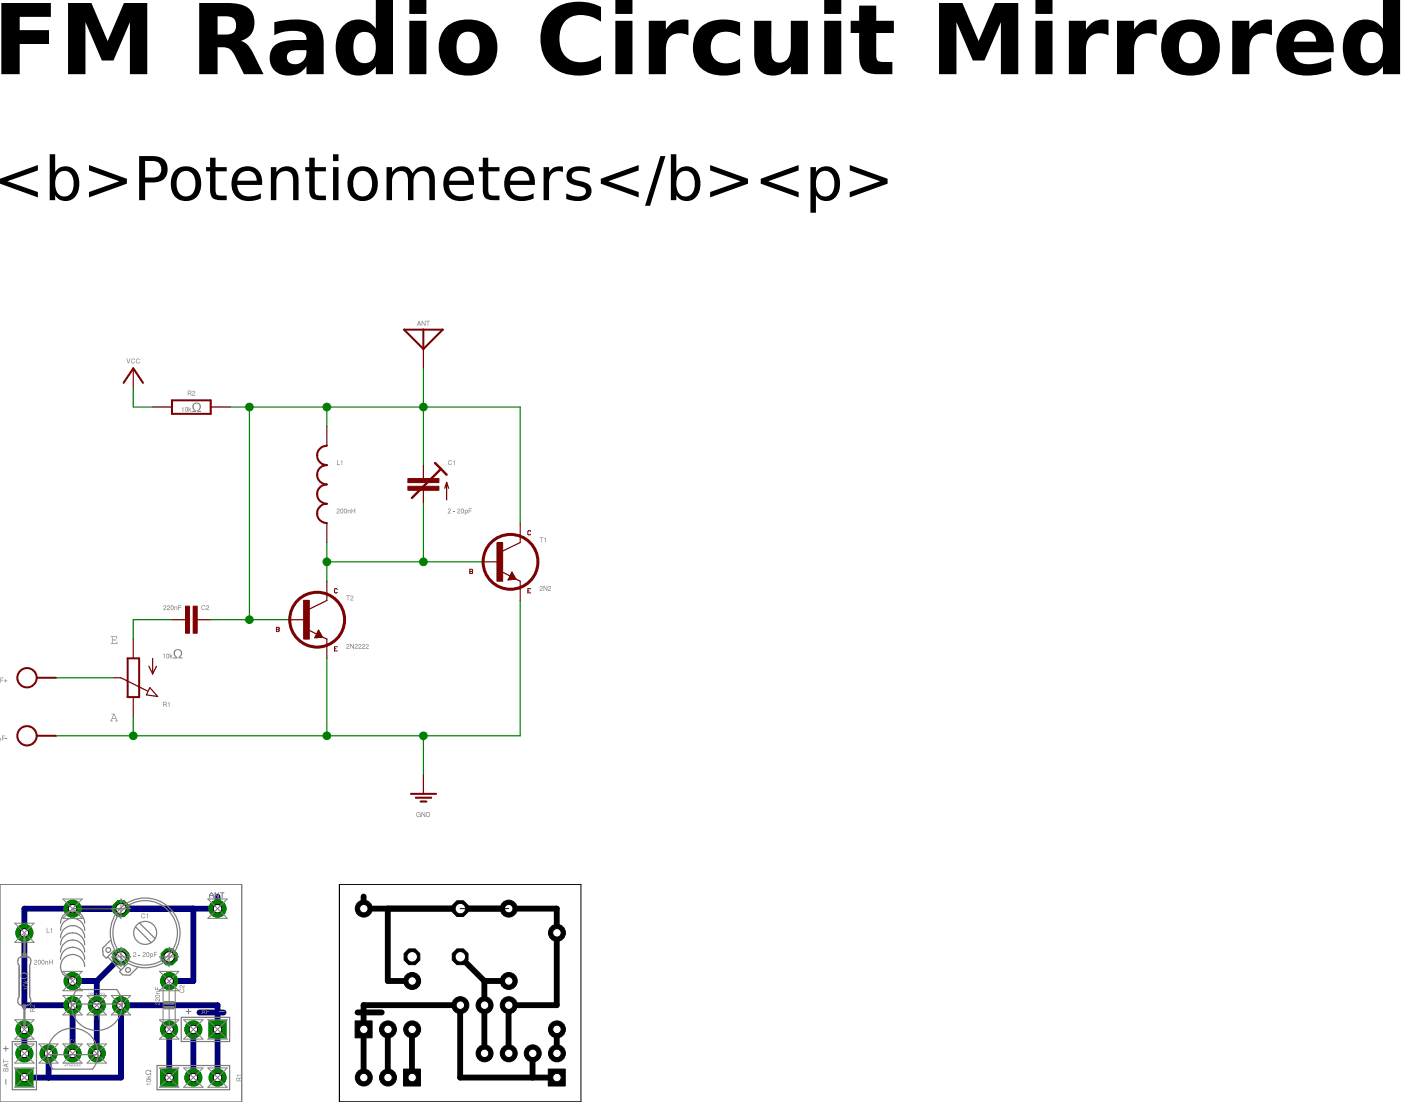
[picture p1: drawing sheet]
<?xml version="1.0" encoding="utf-8"?>
<!DOCTYPE eagle SYSTEM "eagle.dtd">
<eagle version="7.2.0">
<drawing>
<settings>
<setting alwaysvectorfont="no"/>
<setting verticaltext="up"/>
</settings>
<grid distance="0.05" unitdist="inch" unit="inch" style="lines" multiple="2" display="yes" altdistance="4" altunitdist="inch" altunit="inch"/>
<schematic xreflabel="%F%N/%S" xrefpart="/%S.%C%R">
<libraries>
<library name="t">
<symbols>
<symbol name="NPN">
<wire x1="2.54" y1="2.54" x2="0.0635" y2="1.30175" width="0.1524" layer="94"/>
<wire x1="1.4605" y1="-1.36525" x2="1.9685" y2="-2.25425" width="0.1524" layer="94"/>
<wire x1="1.9685" y1="-2.25425" x2="0.9525" y2="-2.38125" width="0.1524" layer="94"/>
<wire x1="0.9525" y1="-2.38125" x2="1.4605" y2="-1.36525" width="0.1524" layer="94"/>
<wire x1="2.54" y1="-2.54" x2="1.9685" y2="-2.25425" width="0.1524" layer="94"/>
<wire x1="1.9685" y1="-2.25425" x2="0.308" y2="-1.424" width="0.1524" layer="94"/>
<wire x1="1.2065" y1="-2.25425" x2="1.778" y2="-2.19075" width="0.3048" layer="94"/>
<wire x1="1.778" y1="-2.19075" x2="1.4605" y2="-1.61925" width="0.3048" layer="94"/>
<wire x1="1.4605" y1="-1.61925" x2="1.2065" y2="-2.12725" width="0.254" layer="94"/>
<wire x1="1.2065" y1="-2.12725" x2="1.5875" y2="-2.12725" width="0.254" layer="94"/>
<wire x1="1.5875" y1="-2.12725" x2="1.4605" y2="-1.87325" width="0.254" layer="94"/>
<text x="5.08" y="2.54" size="1.27" layer="95" ratio="10">&gt;NAME</text>
<text x="5.08" y="-2.54" size="1.27" layer="96" ratio="10" align="top-left">&gt;VALUE</text>
<rectangle x1="-0.508" y1="-2.54" x2="0.254" y2="2.54" layer="94"/>
<pin name="B" x="-2.54" y="0" visible="off" length="short" direction="pas" swaplevel="1"/>
<pin name="E" x="2.54" y="-5.08" visible="off" length="short" direction="pas" swaplevel="3" rot="R90"/>
<pin name="C" x="2.54" y="5.08" visible="off" length="short" direction="pas" swaplevel="2" rot="R270"/>
<circle x="1.27" y="0" radius="3.5921" width="0.381" layer="94"/>
<text x="3.81" y="-3.81" size="0.6096" layer="94" font="vector" align="center">E</text>
<text x="3.81" y="3.81" size="0.6096" layer="94" font="vector" align="center">C</text>
<text x="-3.81" y="-1.27" size="0.6096" layer="94" font="vector" align="center">B</text>
</symbol>
</symbols>
<devicesets>
<deviceset name="2N2222">
<gates>
<gate name="G$1" symbol="NPN" x="-2.54" y="0"/>
</gates>
<devices>
<device name="" package="TO92-EBC">
<connects>
<connect gate="G$1" pin="B" pad="B"/>
<connect gate="G$1" pin="C" pad="C"/>
<connect gate="G$1" pin="E" pad="E"/>
</connects>
<technologies>
<technology name=""/>
</technologies>
</device>
</devices>
</deviceset>
</devicesets>
</library>
<library name="cap-trim">
<symbols>
<symbol name="CAP-TRIM">
<wire x1="0" y1="-2.54" x2="0" y2="-0.762" width="0.1524" layer="94"/>
<wire x1="0" y1="2.54" x2="0" y2="0.762" width="0.1524" layer="94"/>
<wire x1="1.524" y1="-1.778" x2="-2.286" y2="2.032" width="0.3048" layer="94"/>
<wire x1="-3.048" y1="1.27" x2="-2.286" y2="2.032" width="0.3048" layer="94"/>
<wire x1="-2.286" y1="2.032" x2="-1.524" y2="2.794" width="0.3048" layer="94"/>
<wire x1="-3.048" y1="-2.032" x2="-3.048" y2="0.254" width="0.1524" layer="94"/>
<wire x1="-3.048" y1="0.254" x2="-3.302" y2="-0.508" width="0.1524" layer="94"/>
<wire x1="-3.048" y1="0.254" x2="-2.794" y2="-0.508" width="0.1524" layer="94"/>
<text x="-3.175" y="2.54" size="1.27" layer="95" align="bottom-right">&gt;NAME</text>
<text x="-3.175" y="-2.54" size="1.27" layer="96" align="top-right">&gt;VALUE</text>
<rectangle x1="-2.032" y1="-0.762" x2="2.032" y2="-0.254" layer="94"/>
<rectangle x1="-2.032" y1="0.254" x2="2.032" y2="0.762" layer="94"/>
<pin name="E" x="0" y="2.54" visible="off" length="point" direction="pas" swaplevel="1" rot="R90"/>
<pin name="A" x="0" y="-2.54" visible="off" length="point" direction="pas" swaplevel="1" rot="R270"/>
</symbol>
</symbols>
<devicesets>
<deviceset name="C-TR-PH20127" prefix="C" uservalue="yes">
<gates>
<gate name="1" symbol="CAP-TRIM" x="0" y="0"/>
</gates>
<devices>
<device name="S" package="TRIM808">
<connects>
<connect gate="1" pin="A" pad="2"/>
<connect gate="1" pin="E" pad="1 3"/>
</connects>
<technologies>
<technology name=""/>
</technologies>
</device>
<device name="-45" package="TRIM808-45">
<connects>
<connect gate="1" pin="A" pad="2"/>
<connect gate="1" pin="E" pad="1 3"/>
</connects>
<technologies>
<technology name=""/>
</technologies>
</device>
<device name="-45-2P12" package="TRIM808-45">
<connects>
<connect gate="1" pin="A" pad="2"/>
<connect gate="1" pin="E" pad="1"/>
</connects>
<technologies>
<technology name=""/>
</technologies>
</device>
<device name="-45-2P21" package="TRIM808-45">
<connects>
<connect gate="1" pin="A" pad="1"/>
<connect gate="1" pin="E" pad="2"/>
</connects>
<technologies>
<technology name=""/>
</technologies>
</device>
<device name="-45-2P23" package="TRIM808-45">
<connects>
<connect gate="1" pin="A" pad="3"/>
<connect gate="1" pin="E" pad="2"/>
</connects>
<technologies>
<technology name=""/>
</technologies>
</device>
<device name="-45-2P32" package="TRIM808-45">
<connects>
<connect gate="1" pin="A" pad="3"/>
<connect gate="1" pin="E" pad="2"/>
</connects>
<technologies>
<technology name=""/>
</technologies>
</device>
<device name="GFX" package="TRIM808-GFX">
<connects>
<connect gate="1" pin="A" pad="1 3"/>
<connect gate="1" pin="E" pad="2"/>
</connects>
<technologies>
<technology name=""/>
</technologies>
</device>
<device name="GFX45" package="TRIM808-GFX45">
<connects>
<connect gate="1" pin="A" pad="1 3"/>
<connect gate="1" pin="E" pad="2"/>
</connects>
<technologies>
<technology name=""/>
</technologies>
</device>
<device name="" package="TRIM-2222-808">
<connects>
<connect gate="1" pin="A" pad="1 3"/>
<connect gate="1" pin="E" pad="2" route="any"/>
</connects>
<technologies>
<technology name=""/>
</technologies>
</device>
<device name="2222-808-2PIN" package="TRIM-2222-808">
<connects>
<connect gate="1" pin="A" pad="2"/>
<connect gate="1" pin="E" pad="1"/>
</connects>
<technologies>
<technology name=""/>
</technologies>
</device>
<device name="2222-808-2PINB" package="TRIM-2222-808">
<connects>
<connect gate="1" pin="A" pad="2"/>
<connect gate="1" pin="E" pad="3"/>
</connects>
<technologies>
<technology name=""/>
</technologies>
</device>
<device name="2222-808-45" package="TRIM-2222-808-45">
<connects>
<connect gate="1" pin="A" pad="2"/>
<connect gate="1" pin="E" pad="1 3"/>
</connects>
<technologies>
<technology name=""/>
</technologies>
</device>
<device name="2222-808-45-2PIN" package="TRIM-2222-808-45">
<connects>
<connect gate="1" pin="A" pad="2"/>
<connect gate="1" pin="E" pad="1"/>
</connects>
<technologies>
<technology name=""/>
</technologies>
</device>
<device name="2222-808-45-2PINB" package="TRIM-2222-808-45">
<connects>
<connect gate="1" pin="A" pad="2"/>
<connect gate="1" pin="E" pad="1"/>
</connects>
<technologies>
<technology name=""/>
</technologies>
</device>
<device name="-TZ03" package="CTRIMTZ03">
<connects>
<connect gate="1" pin="A" pad="1"/>
<connect gate="1" pin="E" pad="2"/>
</connects>
<technologies>
<technology name=""/>
</technologies>
</device>
</devices>
</deviceset>
</devicesets>
</library>
<library name="l">
<symbols>
<symbol name="L">
<wire x1="0" y1="5.08" x2="1.27" y2="3.81" width="0.254" layer="94" curve="-90"/>
<wire x1="0" y1="2.54" x2="1.27" y2="3.81" width="0.254" layer="94" curve="90"/>
<wire x1="0" y1="2.54" x2="1.27" y2="1.27" width="0.254" layer="94" curve="-90"/>
<wire x1="0" y1="0" x2="1.27" y2="1.27" width="0.254" layer="94" curve="90"/>
<wire x1="0" y1="0" x2="1.27" y2="-1.27" width="0.254" layer="94" curve="-90"/>
<wire x1="0" y1="-2.54" x2="1.27" y2="-1.27" width="0.254" layer="94" curve="90"/>
<wire x1="0" y1="-2.54" x2="1.27" y2="-3.81" width="0.254" layer="94" curve="-90"/>
<wire x1="0" y1="-5.08" x2="1.27" y2="-3.81" width="0.254" layer="94" curve="90"/>
<text x="-1.27" y="2.54" size="1.27" layer="95" align="bottom-right">&gt;NAME</text>
<text x="-1.27" y="-2.54" size="1.27" layer="96" align="top-right">&gt;VALUE</text>
<pin name="2" x="0" y="-7.62" visible="off" length="short" direction="pas" swaplevel="1" rot="R90"/>
<pin name="1" x="0" y="7.62" visible="off" length="short" direction="pas" swaplevel="1" rot="R270"/>
</symbol>
</symbols>
<devicesets>
<deviceset name="L" prefix="L" uservalue="yes">
<gates>
<gate name="1" symbol="L" x="0" y="0"/>
</gates>
<devices>
<device name="02/5" package="L-02/5V">
<connects>
<connect gate="1" pin="1" pad="1"/>
<connect gate="1" pin="2" pad="2"/>
</connects>
<technologies>
<technology name=""/>
</technologies>
</device>
<device name="02/10" package="L-03/10V">
<connects>
<connect gate="1" pin="1" pad="1"/>
<connect gate="1" pin="2" pad="2"/>
</connects>
<technologies>
<technology name=""/>
</technologies>
</device>
<device name="02/7" package="L-02/7V">
<connects>
<connect gate="1" pin="1" pad="1"/>
<connect gate="1" pin="2" pad="2"/>
</connects>
<technologies>
<technology name=""/>
</technologies>
</device>
<device name="04/7" package="L-04/8V">
<connects>
<connect gate="1" pin="1" pad="2"/>
<connect gate="1" pin="2" pad="1"/>
</connects>
<technologies>
<technology name=""/>
</technologies>
</device>
<device name="04/7-M" package="L-04/10-M">
<connects>
<connect gate="1" pin="1" pad="1"/>
<connect gate="1" pin="2" pad="2"/>
</connects>
<technologies>
<technology name=""/>
</technologies>
</device>
<device name="-09R" package="L-8R">
<connects>
<connect gate="1" pin="1" pad="P$1"/>
<connect gate="1" pin="2" pad="P$2"/>
</connects>
<technologies>
<technology name=""/>
</technologies>
</device>
<device name="03/10" package="L-03/10">
<connects>
<connect gate="1" pin="1" pad="1"/>
<connect gate="1" pin="2" pad="2"/>
</connects>
<technologies>
<technology name=""/>
</technologies>
</device>
<device name="-BODY" package="L-BODY">
<connects>
<connect gate="1" pin="1" pad="2"/>
<connect gate="1" pin="2" pad="3"/>
</connects>
<technologies>
<technology name=""/>
</technologies>
</device>
<device name="L-04-5/5V-X" package="L-04-2/5V-X">
<connects>
<connect gate="1" pin="1" pad="1"/>
<connect gate="1" pin="2" pad="2"/>
</connects>
<technologies>
<technology name=""/>
</technologies>
</device>
<device name="L-04-5/6V" package="L-04-2/5V">
<connects>
<connect gate="1" pin="1" pad="1"/>
<connect gate="1" pin="2" pad="2"/>
</connects>
<technologies>
<technology name=""/>
</technologies>
</device>
<device name="L-04-5/5" package="L-04-2/5">
<connects>
<connect gate="1" pin="1" pad="1"/>
<connect gate="1" pin="2" pad="2"/>
</connects>
<technologies>
<technology name=""/>
</technologies>
</device>
<device name="L-04/7" package="L-04/7">
<connects>
<connect gate="1" pin="1" pad="1"/>
<connect gate="1" pin="2" pad="2"/>
</connects>
<technologies>
<technology name=""/>
</technologies>
</device>
<device name="04/7-V" package="L-04/7-V">
<connects>
<connect gate="1" pin="1" pad="1"/>
<connect gate="1" pin="2" pad="2"/>
</connects>
<technologies>
<technology name=""/>
</technologies>
</device>
<device name="03/10-C" package="L-03/10-C">
<connects>
<connect gate="1" pin="1" pad="1"/>
<connect gate="1" pin="2" pad="2"/>
</connects>
<technologies>
<technology name=""/>
</technologies>
</device>
<device name="03/10-X" package="L-03/10-X">
<connects>
<connect gate="1" pin="1" pad="1"/>
<connect gate="1" pin="2" pad="2"/>
</connects>
<technologies>
<technology name=""/>
</technologies>
</device>
</devices>
</deviceset>
</devicesets>
</library>
<library name="c">
<symbols>
<symbol name="C-H">
<text x="-1.27" y="1.27" size="1.27" layer="95" align="bottom-right">&gt;NAME</text>
<text x="1.27" y="1.27" size="1.27" layer="96">&gt;VALUE</text>
<pin name="1" x="-2.54" y="0" visible="off" length="point" direction="pas" swaplevel="1"/>
<pin name="2" x="2.54" y="0" visible="off" length="point" direction="pas" swaplevel="1" rot="R180"/>
<wire x1="2.54" y1="0" x2="0.762" y2="0" width="0.1524" layer="94"/>
<wire x1="-2.54" y1="0" x2="-0.762" y2="0" width="0.1524" layer="94"/>
<rectangle x1="-1.27" y1="-0.254" x2="2.286" y2="0.254" layer="94" rot="R90"/>
<rectangle x1="-2.286" y1="-0.254" x2="1.27" y2="0.254" layer="94" rot="R90"/>
</symbol>
</symbols>
<devicesets>
<deviceset name="C-H" prefix="C" uservalue="yes">
<gates>
<gate name="1" symbol="C-H" x="0" y="0"/>
</gates>
<devices>
<device name="025-015X024" package="C025-015X024">
<connects>
<connect gate="1" pin="1" pad="1"/>
<connect gate="1" pin="2" pad="2"/>
</connects>
<technologies>
<technology name=""/>
</technologies>
</device>
<device name="050-020X044" package="C050-020X044">
<connects>
<connect gate="1" pin="1" pad="1"/>
<connect gate="1" pin="2" pad="2"/>
</connects>
<technologies>
<technology name=""/>
</technologies>
</device>
<device name="075-020X044" package="C075-020X044">
<connects>
<connect gate="1" pin="1" pad="1"/>
<connect gate="1" pin="2" pad="2"/>
</connects>
<technologies>
<technology name=""/>
</technologies>
</device>
<device name="075-020X044/V" package="C075-020X044/V">
<connects>
<connect gate="1" pin="1" pad="1"/>
<connect gate="1" pin="2" pad="2"/>
</connects>
<technologies>
<technology name=""/>
</technologies>
</device>
<device name="050-020X044/V" package="C050-020X044/V">
<connects>
<connect gate="1" pin="1" pad="1"/>
<connect gate="1" pin="2" pad="2"/>
</connects>
<technologies>
<technology name=""/>
</technologies>
</device>
<device name="050-024X044" package="C050-024X044">
<connects>
<connect gate="1" pin="1" pad="1"/>
<connect gate="1" pin="2" pad="2"/>
</connects>
<technologies>
<technology name=""/>
</technologies>
</device>
<device name="050-024X044/V" package="C050-024X044/V">
<connects>
<connect gate="1" pin="1" pad="1"/>
<connect gate="1" pin="2" pad="2"/>
</connects>
<technologies>
<technology name=""/>
</technologies>
</device>
<device name="050-020X036" package="C050-020X036">
<connects>
<connect gate="1" pin="1" pad="1"/>
<connect gate="1" pin="2" pad="2"/>
</connects>
<technologies>
<technology name=""/>
</technologies>
</device>
<device name="050-020X036/V" package="C050-020X036/V">
<connects>
<connect gate="1" pin="1" pad="1"/>
<connect gate="1" pin="2" pad="2"/>
</connects>
<technologies>
<technology name=""/>
</technologies>
</device>
</devices>
</deviceset>
</devicesets>
</library>
<library name="r">
<symbols>
<symbol name="POT">
<wire x1="-0.762" y1="2.54" x2="-0.762" y2="-2.54" width="0.254" layer="94"/>
<wire x1="0.762" y1="-2.54" x2="0.762" y2="2.54" width="0.254" layer="94"/>
<wire x1="2.54" y1="0" x2="1.651" y2="0" width="0.1524" layer="94"/>
<wire x1="0.762" y1="2.54" x2="-0.762" y2="2.54" width="0.254" layer="94"/>
<wire x1="-0.762" y1="-2.54" x2="0.762" y2="-2.54" width="0.254" layer="94"/>
<wire x1="-2.54" y1="-2.54" x2="-2.54" y2="-0.508" width="0.1524" layer="94"/>
<wire x1="-2.54" y1="-0.508" x2="-3.048" y2="-1.524" width="0.1524" layer="94"/>
<wire x1="-2.54" y1="-0.508" x2="-2.032" y2="-1.524" width="0.1524" layer="94"/>
<text x="-3.81" y="2.54" size="1.27" layer="95" align="bottom-right">&gt;NAME</text>
<text x="-3.81" y="-2.54" size="1.27" layer="96" align="top-right">&gt;VALUE</text>
<pin name="A" x="0" y="-5.08" visible="off" length="short" direction="pas" rot="R90"/>
<pin name="E" x="0" y="5.08" visible="off" length="short" direction="pas" rot="R270"/>
<pin name="S" x="2.54" y="0" visible="off" length="point" direction="pas" rot="R180"/>
<wire x1="1.651" y1="0" x2="-1.8796" y2="1.7526" width="0.1524" layer="94"/>
<wire x1="-2.1597" y1="1.2939" x2="-3.1989" y2="2.4495" width="0.1524" layer="94"/>
<wire x1="-3.1989" y1="2.4495" x2="-1.7018" y2="2.2352" width="0.1524" layer="94"/>
<wire x1="-2.1597" y1="1.2939" x2="-1.7018" y2="2.2352" width="0.1524" layer="94"/>
<text x="2.54" y="5.08" size="1.27" layer="97" font="fixed" align="center">A</text>
<text x="2.54" y="-5.08" size="1.27" layer="97" font="fixed" align="center">E</text>
</symbol>
<symbol name="R-H">
<text x="0" y="1.4986" size="1.27" layer="95" align="bottom-center">&gt;NAME</text>
<pin name="2" x="5.08" y="0" visible="off" length="short" direction="pas" swaplevel="1" rot="R180"/>
<pin name="1" x="-5.08" y="0" visible="off" length="short" direction="pas" swaplevel="1"/>
<wire x1="-2.54" y1="-0.889" x2="2.54" y2="-0.889" width="0.254" layer="94"/>
<wire x1="2.54" y1="0.889" x2="-2.54" y2="0.889" width="0.254" layer="94"/>
<wire x1="2.54" y1="-0.889" x2="2.54" y2="0.889" width="0.254" layer="94"/>
<wire x1="-2.54" y1="-0.889" x2="-2.54" y2="0.889" width="0.254" layer="94"/>
<text x="0" y="0" size="1.27" layer="96" rot="R180" align="center">&gt;VALUE</text>
</symbol>
</symbols>
<devicesets>
<deviceset name="POT" prefix="R" uservalue="yes">
<gates>
<gate name="1" symbol="POT" x="0" y="0"/>
</gates>
<devices>
<device name="" package="POT">
<connects>
<connect gate="1" pin="A" pad="A"/>
<connect gate="1" pin="E" pad="E"/>
<connect gate="1" pin="S" pad="S"/>
</connects>
<technologies>
<technology name=""/>
</technologies>
</device>
<device name="-V" package="POT-V">
<connects>
<connect gate="1" pin="A" pad="A"/>
<connect gate="1" pin="E" pad="E"/>
<connect gate="1" pin="S" pad="S"/>
</connects>
<technologies>
<technology name=""/>
</technologies>
</device>
<device name="-P5" package="POT-P5">
<connects>
<connect gate="1" pin="A" pad="A"/>
<connect gate="1" pin="E" pad="E"/>
<connect gate="1" pin="S" pad="S"/>
</connects>
<technologies>
<technology name=""/>
</technologies>
</device>
<device name="-3P" package="CONN-3P">
<connects>
<connect gate="1" pin="A" pad="1"/>
<connect gate="1" pin="E" pad="3"/>
<connect gate="1" pin="S" pad="2"/>
</connects>
<technologies>
<technology name=""/>
</technologies>
</device>
<device name="P5-2-5" package="POT-P5-2-5">
<connects>
<connect gate="1" pin="A" pad="A A1"/>
<connect gate="1" pin="E" pad="E E1"/>
<connect gate="1" pin="S" pad="S S1"/>
</connects>
<technologies>
<technology name=""/>
</technologies>
</device>
<device name="-3P-S1" package="CONN-3P">
<connects>
<connect gate="1" pin="A" pad="2"/>
<connect gate="1" pin="E" pad="3"/>
<connect gate="1" pin="S" pad="1"/>
</connects>
<technologies>
<technology name=""/>
</technologies>
</device>
<device name="-TRIM" package="TRIM-POT">
<connects>
<connect gate="1" pin="A" pad="A"/>
<connect gate="1" pin="E" pad="E"/>
<connect gate="1" pin="S" pad="S"/>
</connects>
<technologies>
<technology name=""/>
</technologies>
</device>
</devices>
</deviceset>
<deviceset name="R-H" prefix="R" uservalue="yes">
<gates>
<gate name="1" symbol="R-H" x="0" y="0"/>
</gates>
<devices>
<device name="0202/10" package="0202/10">
<connects>
<connect gate="1" pin="1" pad="1"/>
<connect gate="1" pin="2" pad="2"/>
</connects>
<technologies>
<technology name=""/>
</technologies>
</device>
<device name="0202/10-V" package="0202/10-V">
<connects>
<connect gate="1" pin="1" pad="1"/>
<connect gate="1" pin="2" pad="2"/>
</connects>
<technologies>
<technology name=""/>
</technologies>
</device>
<device name="0202/12" package="0202/12">
<connects>
<connect gate="1" pin="1" pad="1"/>
<connect gate="1" pin="2" pad="2"/>
</connects>
<technologies>
<technology name=""/>
</technologies>
</device>
<device name="0202/15" package="0202/15">
<connects>
<connect gate="1" pin="1" pad="1"/>
<connect gate="1" pin="2" pad="2"/>
</connects>
<technologies>
<technology name=""/>
</technologies>
</device>
<device name="0204/10" package="0204/10">
<connects>
<connect gate="1" pin="1" pad="1"/>
<connect gate="1" pin="2" pad="2"/>
</connects>
<technologies>
<technology name=""/>
</technologies>
</device>
<device name="0204/10-V" package="0204/10-V">
<connects>
<connect gate="1" pin="1" pad="1"/>
<connect gate="1" pin="2" pad="2"/>
</connects>
<technologies>
<technology name=""/>
</technologies>
</device>
<device name="0204/7" package="0204/7">
<connects>
<connect gate="1" pin="1" pad="1"/>
<connect gate="1" pin="2" pad="2"/>
</connects>
<technologies>
<technology name=""/>
</technologies>
</device>
<device name="0204/7-V" package="0204/7-V">
<connects>
<connect gate="1" pin="1" pad="1"/>
<connect gate="1" pin="2" pad="2"/>
</connects>
<technologies>
<technology name=""/>
</technologies>
</device>
<device name="0202/7-V" package="0202/7-V">
<connects>
<connect gate="1" pin="1" pad="1"/>
<connect gate="1" pin="2" pad="2"/>
</connects>
<technologies>
<technology name=""/>
</technologies>
</device>
<device name="0202/5" package="0202/5">
<connects>
<connect gate="1" pin="1" pad="1"/>
<connect gate="1" pin="2" pad="2"/>
</connects>
<technologies>
<technology name=""/>
</technologies>
</device>
<device name="0202/5-V" package="0202/5-V">
<connects>
<connect gate="1" pin="1" pad="1"/>
<connect gate="1" pin="2" pad="2"/>
</connects>
<technologies>
<technology name=""/>
</technologies>
</device>
<device name="0202/7" package="0202/7">
<connects>
<connect gate="1" pin="1" pad="1"/>
<connect gate="1" pin="2" pad="2"/>
</connects>
<technologies>
<technology name=""/>
</technologies>
</device>
<device name="0204/12" package="0204/12">
<connects>
<connect gate="1" pin="1" pad="1"/>
<connect gate="1" pin="2" pad="2"/>
</connects>
<technologies>
<technology name=""/>
</technologies>
</device>
<device name="0204/12-V" package="0204/12-V">
<connects>
<connect gate="1" pin="1" pad="1"/>
<connect gate="1" pin="2" pad="2"/>
</connects>
<technologies>
<technology name=""/>
</technologies>
</device>
<device name="0204/15" package="0204/15">
<connects>
<connect gate="1" pin="1" pad="1"/>
<connect gate="1" pin="2" pad="2"/>
</connects>
<technologies>
<technology name=""/>
</technologies>
</device>
<device name="0204/15-V" package="0204/15-V">
<connects>
<connect gate="1" pin="1" pad="1"/>
<connect gate="1" pin="2" pad="2"/>
</connects>
<technologies>
<technology name=""/>
</technologies>
</device>
<device name="0204/2V" package="0204/2V">
<connects>
<connect gate="1" pin="1" pad="1"/>
<connect gate="1" pin="2" pad="2"/>
</connects>
<technologies>
<technology name=""/>
</technologies>
</device>
<device name="0204/2" package="0204/2">
<connects>
<connect gate="1" pin="1" pad="1"/>
<connect gate="1" pin="2" pad="2"/>
</connects>
<technologies>
<technology name=""/>
</technologies>
</device>
<device name="0204V" package="0204V">
<connects>
<connect gate="1" pin="1" pad="1"/>
<connect gate="1" pin="2" pad="2"/>
</connects>
<technologies>
<technology name=""/>
</technologies>
</device>
<device name="0202/2" package="0202/2">
<connects>
<connect gate="1" pin="1" pad="1"/>
<connect gate="1" pin="2" pad="2"/>
</connects>
<technologies>
<technology name=""/>
</technologies>
</device>
<device name="0202/2V" package="0202/2V">
<connects>
<connect gate="1" pin="1" pad="1"/>
<connect gate="1" pin="2" pad="2"/>
</connects>
<technologies>
<technology name=""/>
</technologies>
</device>
<device name="0204/2.54" package="0204/2.54">
<connects>
<connect gate="1" pin="1" pad="1"/>
<connect gate="1" pin="2" pad="2"/>
</connects>
<technologies>
<technology name=""/>
</technologies>
</device>
</devices>
</deviceset>
</devicesets>
</library>
<library name="pad">
<symbols>
<symbol name="HPORT">
<pin name="P$1" x="0" y="0" visible="off" length="point" direction="pas"/>
<wire x1="0" y1="0" x2="-2.54" y2="0" width="0.254" layer="94"/>
<circle x="-3.81" y="0" radius="1.27" width="0.254" layer="94"/>
<text x="-6.35" y="0" size="1.27" layer="95" align="center-right">&gt;NAME</text>
</symbol>
<symbol name="VCC2">
<wire x1="1.27" y1="0.635" x2="0" y2="2.54" width="0.254" layer="94"/>
<wire x1="0" y1="2.54" x2="-1.27" y2="0.635" width="0.254" layer="94"/>
<text x="0" y="3.175" size="1.27" layer="95" align="bottom-center">VCC</text>
<pin name="VCC" x="0" y="0" visible="off" length="short" direction="sup" rot="R90"/>
</symbol>
<symbol name="GND2">
<wire x1="-1.651" y1="-2.54" x2="1.651" y2="-2.54" width="0.254" layer="94"/>
<text x="0" y="-4.318" size="1.27" layer="95" align="top-center">GND</text>
<pin name="GND" x="0" y="0" visible="off" length="short" direction="sup" rot="R270"/>
<wire x1="-1.016" y1="-3.048" x2="1.016" y2="-3.048" width="0.254" layer="94"/>
<wire x1="-0.381" y1="-3.556" x2="0.381" y2="-3.556" width="0.254" layer="94"/>
</symbol>
<symbol name="ANT">
<wire x1="-2.54" y1="5.08" x2="0" y2="5.08" width="0.254" layer="94"/>
<wire x1="2.54" y1="5.08" x2="0" y2="2.54" width="0.254" layer="94"/>
<wire x1="0" y1="2.54" x2="-2.54" y2="5.08" width="0.254" layer="94"/>
<wire x1="0" y1="5.08" x2="0" y2="2.54" width="0.254" layer="94"/>
<wire x1="0" y1="5.08" x2="2.54" y2="5.08" width="0.254" layer="94"/>
<text x="0" y="5.588" size="1.016" layer="95" align="bottom-center">&gt;NAME</text>
<pin name="1" x="0" y="0" visible="off" length="short" direction="out" rot="R90"/>
</symbol>
</symbols>
<devicesets>
<deviceset name="SPAD+-" prefix="J">
<gates>
<gate name="-" symbol="HPORT" x="0" y="-2.54"/>
<gate name="+" symbol="HPORT" x="0" y="2.54"/>
</gates>
<devices>
<device name="+-" package="SPAD+-">
<connects>
<connect gate="+" pin="P$1" pad="2"/>
<connect gate="-" pin="P$1" pad="1"/>
</connects>
<technologies>
<technology name=""/>
</technologies>
</device>
<device name="-+" package="SPAD-+">
<connects>
<connect gate="+" pin="P$1" pad="2"/>
<connect gate="-" pin="P$1" pad="1"/>
</connects>
<technologies>
<technology name=""/>
</technologies>
</device>
</devices>
</deviceset>
<deviceset name="VCC_GND" prefix="S">
<gates>
<gate name="1" symbol="VCC2" x="0" y="2.54"/>
<gate name="2" symbol="GND2" x="0" y="-2.54"/>
</gates>
<devices>
<device name="R" package="SPAD+-">
<connects>
<connect gate="1" pin="VCC" pad="2"/>
<connect gate="2" pin="GND" pad="1"/>
</connects>
<technologies>
<technology name=""/>
</technologies>
</device>
<device name="L" package="SPAD-+">
<connects>
<connect gate="1" pin="VCC" pad="2"/>
<connect gate="2" pin="GND" pad="1"/>
</connects>
<technologies>
<technology name=""/>
</technologies>
</device>
<device name="PWR-L" package="PWR-L">
<connects>
<connect gate="1" pin="VCC" pad="2"/>
<connect gate="2" pin="GND" pad="1"/>
</connects>
<technologies>
<technology name=""/>
</technologies>
</device>
<device name="PWR-R" package="PWR-R">
<connects>
<connect gate="1" pin="VCC" pad="2"/>
<connect gate="2" pin="GND" pad="1"/>
</connects>
<technologies>
<technology name=""/>
</technologies>
</device>
</devices>
</deviceset>
<deviceset name="ANT" prefix="ANT">
<gates>
<gate name="ANT" symbol="ANT" x="0" y="0"/>
</gates>
<devices>
<device name="" package="SPAD">
<connects>
<connect gate="ANT" pin="1" pad="1"/>
</connects>
<technologies>
<technology name=""/>
</technologies>
</device>
</devices>
</deviceset>
</devicesets>
</library>
</libraries>
<attributes>
</attributes>
<variantdefs>
</variantdefs>
<classes>
<class number="0" name="default" width="0" drill="0">
</class>
</classes>
<parts>
<part name="T1" library="t" deviceset="2N2222" device=""/>
<part name="C1" library="cap-trim" deviceset="C-TR-PH20127" device="2222-808-2PIN" value="2 - 20pF"/>
<part name="L1" library="l" deviceset="L" device="04/7-V" value="200nH"/>
<part name="T2" library="t" deviceset="2N2222" device=""/>
<part name="C2" library="c" deviceset="C-H" device="050-020X044" value="220nF"/>
<part name="R1" library="r" deviceset="POT" device="-3P" value="10kΩ"/>
<part name="R2" library="r" deviceset="R-H" device="0204/10" value="10kΩ"/>
<part name="AF" library="pad" deviceset="SPAD+-" device="+-" value=""/>
<part name="BAT" library="pad" deviceset="VCC_GND" device="L" value=""/>
<part name="ANT" library="pad" deviceset="ANT" device=""/>
</parts>
<sheets>
<sheet>
<plain>
</plain>
<instances>
<instance part="T1" gate="G$1" x="73.66" y="68.58"/>
<instance part="C1" gate="1" x="63.5" y="78.74" rot="MR0"/>
<instance part="L1" gate="1" x="50.8" y="78.74" rot="MR0"/>
<instance part="T2" gate="G$1" x="48.26" y="60.96"/>
<instance part="C2" gate="1" x="33.02" y="60.96" rot="MR0"/>
<instance part="R1" gate="1" x="25.4" y="53.34" rot="R180"/>
<instance part="R2" gate="1" x="33.02" y="88.9" rot="MR0"/>
<instance part="AF" gate="-" x="15.24" y="45.72" rot="MR180"/>
<instance part="AF" gate="+" x="15.24" y="53.34" rot="MR180"/>
<instance part="BAT" gate="1" x="25.4" y="91.44" rot="MR0"/>
<instance part="BAT" gate="2" x="63.5" y="40.64" rot="MR0"/>
<instance part="ANT" gate="ANT" x="63.5" y="93.98" rot="MR0"/>
</instances>
<busses>
</busses>
<nets>
<net name="N$1" class="0">
<segment>
<pinref part="L1" gate="1" pin="2"/>
<pinref part="T2" gate="G$1" pin="C"/>
<wire x1="50.8" y1="66.04" x2="50.8" y2="68.58" width="0.1524" layer="91"/>
<pinref part="T1" gate="G$1" pin="B"/>
<wire x1="50.8" y1="68.58" x2="50.8" y2="71.12" width="0.1524" layer="91"/>
<wire x1="71.12" y1="68.58" x2="63.5" y2="68.58" width="0.1524" layer="91"/>
<junction x="50.8" y="68.58"/>
<pinref part="C1" gate="1" pin="A"/>
<wire x1="63.5" y1="68.58" x2="50.8" y2="68.58" width="0.1524" layer="91"/>
<wire x1="63.5" y1="76.2" x2="63.5" y2="68.58" width="0.1524" layer="91"/>
<junction x="63.5" y="68.58"/>
</segment>
</net>
<net name="N$3" class="0">
<segment>
<pinref part="C2" gate="1" pin="2"/>
<pinref part="R1" gate="1" pin="A"/>
<wire x1="30.48" y1="60.96" x2="25.4" y2="60.96" width="0.1524" layer="91"/>
<wire x1="25.4" y1="60.96" x2="25.4" y2="58.42" width="0.1524" layer="91"/>
</segment>
</net>
<net name="N$4" class="0">
<segment>
<pinref part="T2" gate="G$1" pin="B"/>
<pinref part="C2" gate="1" pin="1"/>
<wire x1="35.56" y1="60.96" x2="40.64" y2="60.96" width="0.1524" layer="91"/>
<pinref part="R2" gate="1" pin="1"/>
<pinref part="L1" gate="1" pin="1"/>
<wire x1="40.64" y1="60.96" x2="45.72" y2="60.96" width="0.1524" layer="91"/>
<wire x1="38.1" y1="88.9" x2="40.64" y2="88.9" width="0.1524" layer="91"/>
<wire x1="40.64" y1="88.9" x2="50.8" y2="88.9" width="0.1524" layer="91"/>
<wire x1="50.8" y1="88.9" x2="50.8" y2="86.36" width="0.1524" layer="91"/>
<pinref part="C1" gate="1" pin="E"/>
<wire x1="63.5" y1="81.28" x2="63.5" y2="88.9" width="0.1524" layer="91"/>
<wire x1="63.5" y1="88.9" x2="50.8" y2="88.9" width="0.1524" layer="91"/>
<junction x="50.8" y="88.9"/>
<pinref part="T1" gate="G$1" pin="C"/>
<wire x1="76.2" y1="73.66" x2="76.2" y2="88.9" width="0.1524" layer="91"/>
<wire x1="76.2" y1="88.9" x2="63.5" y2="88.9" width="0.1524" layer="91"/>
<junction x="63.5" y="88.9"/>
<pinref part="ANT" gate="ANT" pin="1"/>
<wire x1="63.5" y1="93.98" x2="63.5" y2="88.9" width="0.1524" layer="91"/>
<wire x1="40.64" y1="60.96" x2="40.64" y2="88.9" width="0.1524" layer="91"/>
<junction x="40.64" y="60.96"/>
<junction x="40.64" y="88.9"/>
</segment>
</net>
<net name="N$6" class="0">
<segment>
<pinref part="R1" gate="1" pin="S"/>
<pinref part="AF" gate="+" pin="P$1"/>
<wire x1="15.24" y1="53.34" x2="22.86" y2="53.34" width="0.1524" layer="91"/>
</segment>
</net>
<net name="GND" class="0">
<segment>
<pinref part="T1" gate="G$1" pin="E"/>
<wire x1="76.2" y1="63.5" x2="76.2" y2="45.72" width="0.1524" layer="91"/>
<pinref part="T2" gate="G$1" pin="E"/>
<wire x1="76.2" y1="45.72" x2="63.5" y2="45.72" width="0.1524" layer="91"/>
<wire x1="63.5" y1="45.72" x2="50.8" y2="45.72" width="0.1524" layer="91"/>
<wire x1="50.8" y1="45.72" x2="50.8" y2="55.88" width="0.1524" layer="91"/>
<pinref part="R1" gate="1" pin="E"/>
<wire x1="50.8" y1="45.72" x2="25.4" y2="45.72" width="0.1524" layer="91"/>
<wire x1="25.4" y1="45.72" x2="25.4" y2="48.26" width="0.1524" layer="91"/>
<junction x="50.8" y="45.72"/>
<pinref part="AF" gate="-" pin="P$1"/>
<wire x1="15.24" y1="45.72" x2="25.4" y2="45.72" width="0.1524" layer="91"/>
<junction x="25.4" y="45.72"/>
<pinref part="BAT" gate="2" pin="GND"/>
<wire x1="63.5" y1="40.64" x2="63.5" y2="45.72" width="0.1524" layer="91"/>
<junction x="63.5" y="45.72"/>
</segment>
</net>
<net name="VCC" class="0">
<segment>
<pinref part="R2" gate="1" pin="2"/>
<pinref part="BAT" gate="1" pin="VCC"/>
<wire x1="27.94" y1="88.9" x2="25.4" y2="88.9" width="0.1524" layer="91"/>
<wire x1="25.4" y1="88.9" x2="25.4" y2="91.44" width="0.1524" layer="91"/>
</segment>
</net>
</nets>
</sheet>
</sheets>
</schematic>
</drawing>
</eagle>
